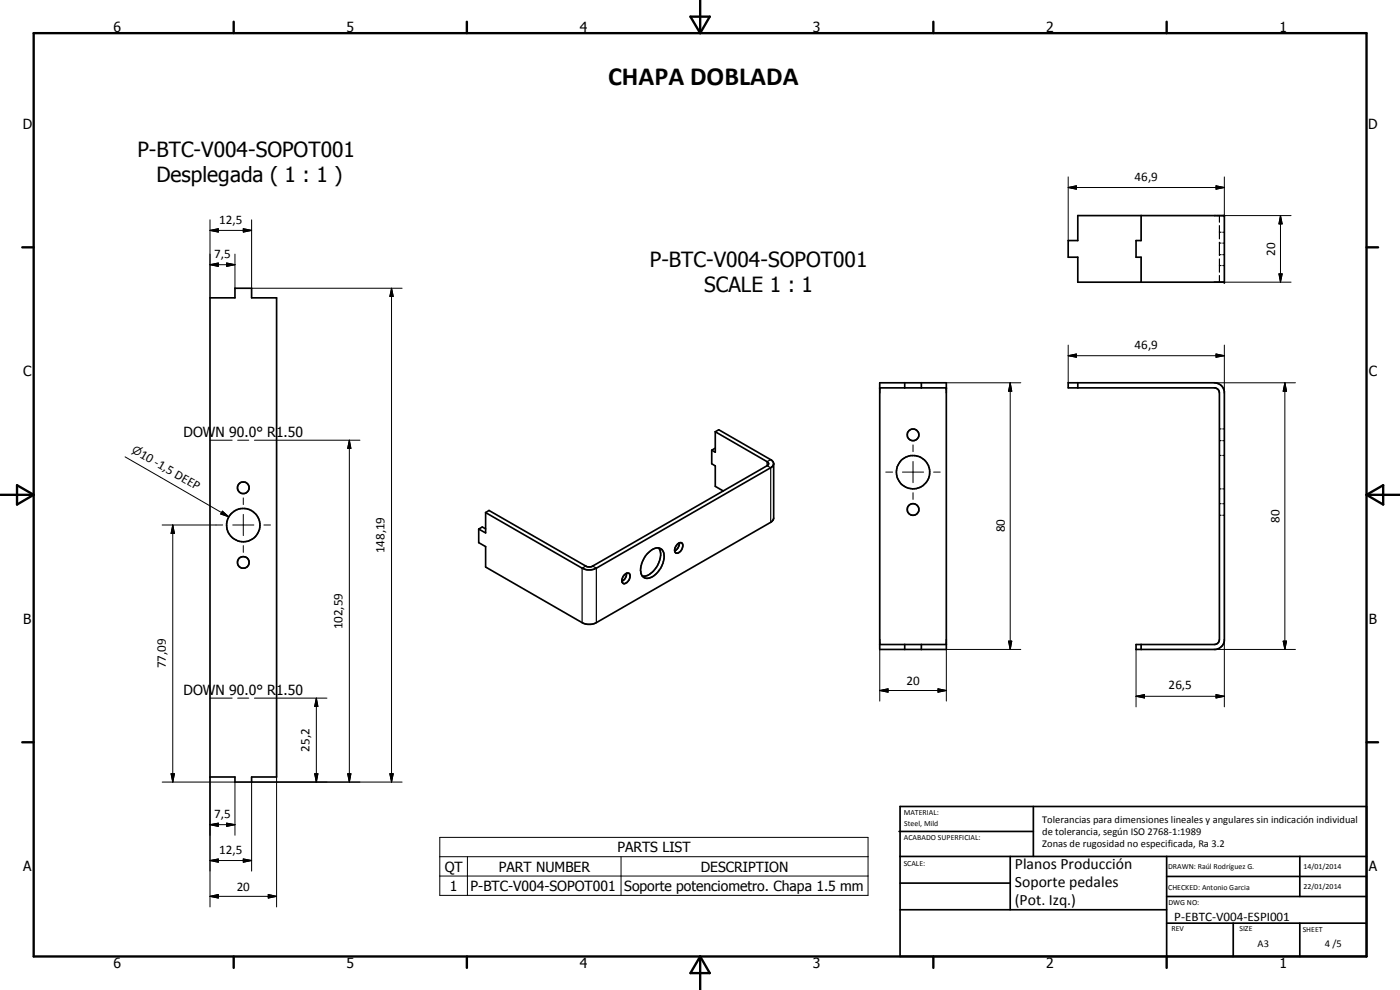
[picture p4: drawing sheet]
<svg xmlns="http://www.w3.org/2000/svg" width="420mm" height="297mm" viewBox="0 0 420 297" stroke-linecap="round" stroke-linejoin="round" font-family="sans-serif">
<g fill="none" stroke="#000" stroke-width=".51">
<path d="M323.5 64.7h43.9v20h-43.9v-7.5h-2.9v-5h2.9zM342.5 64.7v7.5h-1.6v5h1.6v7.5M63 89.4h7.5v-2.9h5v2.9h7.5v143.7h-7.5v1.6h-5v-1.6h-7.5zM264 114.9h20v80h-20zM264 116.4h20M271.5 114.9v1.5M276.5 114.9v1.5M320.6 114.9h43.8a3 3 0 0 1 3 2.6v74.8a3.1 3.1 0 0 1-2.5 2.6h-24v-1.5h23.5a1.52 1.52 0 0 0 1.6-1.5v-74l-.3-.8-.9-.7h-44.2zM323.5 114.9v1.5M213.6 135.1v4l1.1 .7v6.1l2.4 1.4M214.7 134.5l-1.1 .6M214.7 129.5v6.2l-1.1-.6"/>
<path d="M214.7 129.5l1-.6 15.9 9.1 .6 1.1M214.7 129.5l15.5 9a.64 .64 0 0 1 .5 .6 .64 .64 0 0 1-.5 .6l-52.8 30.4-1.4-.1-29.2-16.8-1.1 .6M232.2 139.1l-.3 .7-.6 .5-52.3 30.2a4.6 4.6 0 0 1-4.3 0l-29-16.7M232.2 139.1v16.4l-.4 .8-52.8 30.5a4.6 4.6 0 0 1-4.3 0l-29-16.7v-6.1l-2-1.2v-4.1M145.7 158.7l-1-.6-1 .6M145.7 153.8v6.1l-2-1.2M187.4 172.5a.91 .91 0 0 1 1.2-.5 .91 .91 0 0 1 .4 1.2 1.89 1.89 0 0 1-2 1.8 1.78 1.78 0 0 1 .4-2.5zM188 172a2.59 2.59 0 0 1-1.4 2.4M194.1 166.3a3.8 3.8 0 0 1 4-1.8 2.82 2.82 0 0 1 1.1 3.5 6.7 6.7 0 0 1-4.9 5.5 2.07 2.07 0 0 1-2.1-2.4 8.4 8.4 0 0 1 1.9-4.8zM197.7 164.4a5.9 5.9 0 0 1-1.6 6.9l-1.5 1.2-1.8 .4M203.3 163.3l.6-.4a.92 .92 0 0 1 1 .4 .92 .92 0 0 1-.1 1.1 1.73 1.73 0 0 1-2.1 1.4 2.01 2.01 0 0 1 .6-2.5zM203.9 162.9a2.61 2.61 0 0 1-1.4 2.4"/>
<path d="M264 193.4h20M271.5 193.4v1.5M276.5 193.4v1.5M342.5 193.4v1.5M269.8 249.5h40.3M270.1 242h140v45h-140zM270.1 257h140M303.2 257v16M310.1 242v15M350.1 257v30M390.1 257v12M270.1 265h33.1"/>
<path d="M270.1 273h80M350.1 277h60M350.1 269h60M350.1 263h60M370.1 277v10M390.1 277v10"/>
<circle cx="274" cy="130.5" r="1.75"/>
<circle cx="73" cy="157.6" r="5"/>
<circle cx="73" cy="146.3" r="1.75"/>
<circle cx="274" cy="141.7" r="5"/>
<circle cx="274" cy="152.9" r="1.74"/>
<circle cx="73" cy="168.8" r="1.75"/>
</g>
<g fill="none" stroke="#000" stroke-width=".35">
<path d="M366 64.7v2M366 67.7v4M366 72.7v4M366 77.7v4M366 72.9h.5M366 76.4h.5M366 69.7h.5M366 79.7h.5M367 72.9h.4M367 76.4h.4M367 69.7h.4M367 79.7h.4"/>
<path d="M366 82.7v2M231.3 137.9l-1.1 .6v1.2l1.1 .6v16.4M366 128.7h.5M366 132.2h.5M366 136.7h.5M367 128.7h.4M367 132.2h.4M367 136.7h.4M366 151.1h.5M366 154.6h.5M366 146.7h.5M367 151.1h.4"/>
<path d="M367 154.6h.4M367 146.7h.4M175.8 169.8l-1.1 .7v16.3M177.9 169.8l1.1 .7v16.3"/>
</g>
<g fill="#000">
<circle cx="367.4" cy="64.7" r=".25"/>
<circle cx="367.4" cy="84.7" r=".25"/>
<circle cx="264" cy="116.4" r=".25"/>
<circle cx="284" cy="116.4" r=".25"/>
</g>
<g fill="none" stroke="#000" stroke-width=".3">
<path d="M320.6 56.3l2.4-.5v1zM320.6 53.1v19.1M320.6 56.3h46.8M364.9 55.8l2.5 .5-2.5 .5zM367.4 53.1v11.6M63 69.1l2.5-.5v1zM63 79.4l2.5-.5v1zM63 66v23.4M63 69.1h12.5M63 79.4h7.5M68 78.9l2.5 .5-2.5 .5zM70.5 76.2v10.3"/>
<path d="M73 68.6l2.5 .5-2.5 .5zM75.5 66v20.5h45.2M364.4 64.7h23.1M384.3 64.7l.5 2.5h-1zM384.3 64.7v20M117.5 86.5l.5 2.4h-1zM117.5 86.5v148.2M364.4 84.7h23.1M383.8 82.2h1l-.5 2.5zM284 114.9h22.4M303.2 114.9l.4 2.5h-.9zM303.2 114.9v80"/>
<path d="M320.6 106.7l2.4-.5v1zM320.6 106.7h46.8M320.6 103.5v11.4M364.4 114.9h24.4M364.9 106.2l2.5 .5-2.5 .5zM367.4 103.5v14.4M385.6 114.9l.5 2.5h-1zM385.6 114.9v80M37.5 137.1l31.2 18M63 132.1h6.7M71.3 132.1h3.4M76.4 132.1h31.6"/>
<path d="M104.8 132.1l.5 2.4h-1zM104.8 132.1v102.6M274 133.5v2M274 138.5v6.3M48.7 157.5h18.1M51.8 157.5l.6 2.6h-1.1zM51.8 157.5v77.2M66.7 153.4l2 1.7-2.5-.9zM69.8 157.5h6.4M73 149.4v2M73 154.3v6.4M79.2 157.5h2"/>
<path d="M265.8 141.6h2.1M270.8 141.6h6.4M274 147.8v2.1M280.2 141.6h2M73 163.7v2M264 194.9v15.5M302.7 192.4h.9l-.4 2.5zM306.4 194.9h-22.4v15.5M340.9 194.9v17.2M364.4 194.9h24.4M367.4 191.9v20.2M385.1 192.4h1l-.5 2.5z"/>
<path d="M63 209.5h6.7M71.3 209.5h3.4M76.4 209.5h21.7M94.9 209.5l.5 2.5h-1zM94.9 209.5v25.2M264 207.2l2.5-.5v1zM264 207.2h20M281.5 206.7l2.5 .5-2.5 .5zM340.9 208.9l2.6-.5v1zM340.9 208.9h26.5M364.9 208.4l2.5 .5-2.5 .5zM48.7 234.7h21.8v15.9"/>
<path d="M51.3 232.2h1.1l-.6 2.5zM63 233.1v39M83 233.1v39M94.4 232.2h1l-.5 2.5zM104.3 232.2h1l-.5 2.5zM117 232.2h1l-.5 2.5zM120.7 234.7h-45.2v26.7M63 258.2l2.5-.5v1zM63 247.4l2.5-.4v.9zM63 258.2h12.5M63 247.4h7.5M68 247l2.5 .4-2.5 .5z"/>
<path d="M73 257.7l2.5 .5-2.5 .5zM132 251.2h128.5v17.4h-128.5zM132 257h128.5M140.3 257v11.6M186.4 257v11.6M63 268.9l2.5-.5v1.1zM63 268.9h20M80.5 268.4l2.5 .5-2.5 .6zM132 262.8h128.5"/>
</g>
<g fill="none" stroke="#000" stroke-width=".71">
<path d="M10.1 9.9h400v277.1h-400zM70.1 6.5v3.4M140.1 6.5v3.4M207.2 5h5.8l-2.9 4.9zM210.1 0v9.9M280.1 6.5v3.4M350.1 6.5v3.4M6.7 74.2h3.4M410.1 74.2h3.5M.1 148.5h10M5.1 145.6l5 2.9-5 2.9zM410.1 148.5h10"/>
<path d="M410.1 148.5l5-2.9v5.8zM6.7 222.7h3.4M410.1 222.7h3.5M70.1 287v3.4M140.1 287v3.4M210.1 287v10M210.1 287l2.9 5h-5.8zM280.1 287v3.4M350.1 287v3.4"/>
</g>
<g fill="#000">
<path d="M320.6 56.3l2.4-.5v1zM364.9 55.8l2.5 .5-2.5 .5zM63 69.1l2.5-.5v1zM63 79.4l2.5-.5v1zM68 78.9l2.5 .5-2.5 .5zM73 68.6l2.5 .5-2.5 .5zM384.3 64.7l.5 2.5h-1zM117.5 86.5l.5 2.4h-1zM383.8 82.2h1l-.5 2.5zM303.2 114.9l.4 2.5h-.9zM320.6 106.7l2.4-.5v1zM364.9 106.2l2.5 .5-2.5 .5z"/>
<path d="M385.6 114.9l.5 2.5h-1zM104.8 132.1l.5 2.4h-1zM66.7 153.4l2 1.7-2.5-.9zM51.8 157.5l.6 2.6h-1.1zM302.7 192.4h.9l-.4 2.5zM385.1 192.4h1l-.5 2.5zM94.9 209.5l.5 2.5h-1zM264 207.2l2.5-.5v1zM281.5 206.7l2.5 .5-2.5 .5zM340.9 208.9l2.6-.5v1zM364.9 208.4l2.5 .5-2.5 .5zM51.3 232.2h1.1l-.6 2.5z"/>
<path d="M94.4 232.2h1l-.5 2.5zM104.3 232.2h1l-.5 2.5zM117 232.2h1l-.5 2.5zM63 258.2l2.5-.5v1zM63 247.4l2.5-.4v.9zM68 247l2.5 .4-2.5 .5zM73 257.7l2.5 .5-2.5 .5zM63 268.9l2.5-.5v1.1zM80.5 268.4l2.5 .5-2.5 .6z"/>
</g>
<text font-size="7.9" x="182.5" y="25.5">CHAPA DOBLADA</text>
<g font-size="6.3">
<text x="41.2" y="47.1">P-BTC-V004-SOPOT001</text>
<text x="46.9" y="54.7">Desplegada ( 1 : 1 )</text>
<text x="195" y="80.2">P-BTC-V004-SOPOT001</text>
<text x="211.3" y="87.8">SCALE 1 : 1</text>
</g>
<g font-size="4.7">
<text x="304.6" y="260.8">Planos Producción</text>
<text x="304.6" y="266.2">Soporte pedales</text>
<text x="304.6" y="271.6">(Pot. Izq.)</text>
</g>
<g font-size="4.2">
<text x="34" y="9.6">6</text>
<text x="104" y="9.6">5</text>
<text x="174" y="9.6">4</text>
<text x="244" y="9.6">3</text>
<text x="314" y="9.6">2</text>
<text x="384" y="9.6">1</text>
<text x="6.8" y="38.7">D</text>
<text x="410.6" y="38.7">D</text>
<text x="7" y="112.9">C</text>
<text x="410.8" y="112.9">C</text>
<text x="55.1" y="131.2">DOWN 90.0° R1.50</text>
<text x="7" y="187.1">B</text>
<text x="410.8" y="187.1">B</text>
<text x="55.1" y="208.6">DOWN 90.0° R1.50</text>
<text x="185.3" y="255.7">PARTS LIST</text>
<text x="7" y="261.4">A</text>
<text x="133.5" y="261.5">QT</text>
<text x="149.7" y="261.5">PART NUMBER</text>
<text x="210.3" y="261.5">DESCRIPTION</text>
<text x="410.8" y="261.4">A</text>
<text x="135" y="267.3">1</text>
<text x="141.2" y="267.3">P-BTC-V004-SOPOT001</text>
<text x="187.3" y="267.3">Soporte potenciometro. Chapa 1.5 mm</text>
<text x="34" y="290.4">6</text>
<text x="104" y="290.4">5</text>
<text x="174" y="290.4">4</text>
<text x="244" y="290.4">3</text>
<text x="314" y="290.4">2</text>
<text x="384" y="290.4">1</text>
</g>
<g font-size="3.9">
<text x="340.5" y="54.2">46,9</text>
<text x="65.8" y="67.1">12,5</text>
<text x="64.3" y="77.4">7,5</text>
<text x="382.7" y="76.7" transform="rotate(-90 382.7 76.7)">20</text>
<text x="340.5" y="104.6">46,9</text>
<text x="41.7" y="137" transform="rotate(30 41.7 137)">10 -1,5 DEEP</text>
<text x="301.6" y="159.8" transform="rotate(-90 301.6 159.8)">80</text>
<text x="384" y="156.9" transform="rotate(-90 384 156.9)">80</text>
<text x="115.4" y="166" transform="rotate(-90 115.4 166)">148,19</text>
<text x="102.8" y="188.8" transform="rotate(-90 102.8 188.8)">102,59</text>
<text x="49.8" y="200.6" transform="rotate(-90 49.8 200.6)">77,09</text>
<text x="272" y="205.6">20</text>
<text x="350.7" y="206.8">26,5</text>
<text x="92.9" y="225.6" transform="rotate(-90 92.9 225.6)">25,2</text>
<text x="64.3" y="245.4">7,5</text>
<text x="65.8" y="256.2">12,5</text>
<text x="71.1" y="267.4">20</text>
<text x="352.4" y="276.3">P-EBTC-V004-ESPI001</text>
</g>
<text font-size="3.3" x="39.3" y="135.6" transform="rotate(30 39.3 135.6)">n</text>
<g font-size="3.1">
<text x="312.7" y="246.8">Tolerancias para dimensiones lineales y angulares sin indicación individual</text>
<text x="312.7" y="250.4">de tolerancia, según ISO 2768-1:1989</text>
<text x="312.7" y="254">Zonas de rugosidad no especificada, Ra 3.2</text>
<text x="377.4" y="284.1">A3</text>
<text x="397.6" y="284.2">4 /5</text>
</g>
<g font-size="2.4">
<text x="271.2" y="244.4">MATERIAL:</text>
<text x="271.3" y="252">ACABADO SUPERFICIAL:</text>
<text x="271.4" y="247.9">Steel, Mild</text>
<text x="271.2" y="259.7">SCALE:</text>
<text x="350.6" y="260.8">DRAWN: Raúl Rodríguez G.</text>
<text x="391.2" y="260.6">14/01/2014</text>
<text x="350.6" y="267">CHECKED: Antonio Garcia</text>
<text x="391.2" y="266.7">22/01/2014</text>
<text x="350.6" y="271.4">DWG NO:</text>
<text x="351.6" y="279.3">REV</text>
<text x="372" y="279.4">SIZE</text>
<text x="391" y="279.6">SHEET</text>
</g>
</svg>
